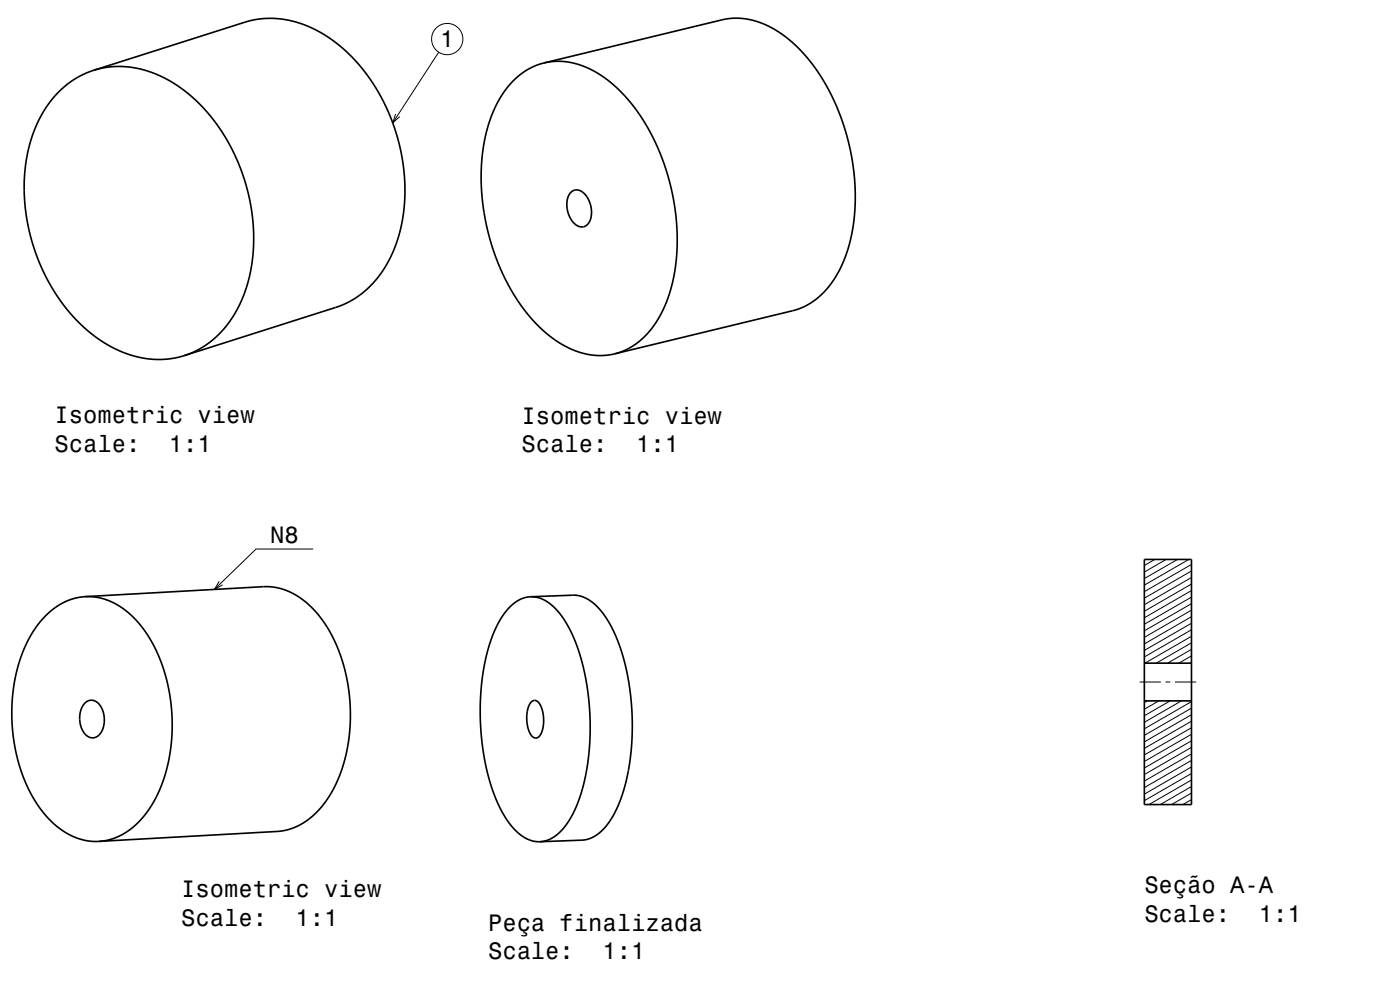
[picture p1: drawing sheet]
<svg xmlns="http://www.w3.org/2000/svg" width="297mm" height="210mm" viewBox="0 0 297 210" stroke-linecap="round" stroke-linejoin="round" font-family="sans-serif">
<g fill="none" stroke="#000" stroke-width=".21">
<path d="M93.1 11.1l-9.8 15M83.9 24.2l-.6 1.9 1.5-1.4M66.4 116.5h-12.1l-8.8 8.5M245 118.7l-2.2 1.3M247.4 118.7l-4.6 2.6M249.8 118.7l-7 4M252.2 118.7l-9.4 5.4M252.8 119.7l-10 5.8M46.5 123.3l-1 1.7 1.7-.9M252.8 139.1l-2.7 1.6M252.8 137.7l-5.1 3M252.8 136.4l-7.5 4.3"/>
<path d="M252.8 135l-9.9 5.7M252.8 133.6l-10 5.8M252.8 132.2l-10 5.8M252.8 130.8l-10 5.8M252.8 129.4l-10 5.8M252.8 128l-10 5.8M252.8 126.7l-10 5.7M252.8 125.3l-10 5.7M252.8 123.9l-10 5.8M252.8 122.5l-10 5.8M252.8 121.1l-10 5.8M241.8 144.7h4.5"/>
<path d="M243.4 148.7l-.6 .4M245.8 148.7l-3 1.7M247.3 144.7h1M248.2 148.7l-5.4 3.1M249.3 144.7h4.5M250.6 148.7l-7.8 4.5M252.8 140.5l-.3 .2M252.8 159.9l-10 5.8M252.8 158.5l-10 5.8M252.8 157.1l-10 5.8M252.8 155.8l-10 5.7M252.8 154.4l-10 5.7"/>
<path d="M252.8 153l-10 5.8M252.8 151.6l-10 5.8M252.8 150.2l-10 5.8M252.8 148.8l-10 5.8M252.8 169.6l-1.9 1.1M252.8 168.2l-4.3 2.5M252.8 166.8l-6.7 3.9M252.8 165.5l-9.1 5.2M252.8 164.1l-10 5.7M252.8 162.7l-10 5.8M252.8 161.3l-10 5.8"/>
<circle cx="94.9" cy="8.3" r="3.3"/>
</g>
<g fill="none" stroke="#000" stroke-width=".35">
<path d="M19.8 14.9l33.2-10.5 2-.4 2.2-.1 4 .4 3.7 1.1 3.5 1.7 3.4 2.4 2.9 2.6 2.6 3 2.6 3.8 2.3 4.4 1.8 4.7 1.1 4.6 .7 4.4 .1 4.8-.5 4.4-1 4.5-1.3 3.4-2 3.4-2.2 2.8-1.5 1.5-1.7 1.2-1.8 1.1-2 .9-32.8 10.4M19.8 14.9l2.2-.5 2.4-.3 2.5 .1 2.5 .3 2.2 .7 2.5 1 2.1 1 2.3 1.6 2.1 1.6 2 1.9 1.9 2.1 2 2.7 1.7 2.7 1.5 2.8 2.2 5.6 .8 3.1 .6 2.9 .4 3 .1 3.1-.1 2.9-.3 3-.5 2.7-.9 3-1 2.4-1.2 2.2-1.3 2.1-1.7 1.9-1.7 1.6-1.8 1.4-2 1-2.2 .9M19.8 14.9l-2 .8-2 1.1-1.8 1.3-1.9 1.7-1.5 1.8-1.5 2.2-1.1 2.3-1.1 2.6-.8 2.5-.5 2.7-.4 3-.1 3.1 .2 3.5 .4 3 1.4 5.8 2.2 5.5 2.9 5.1 2 2.7 1.9 2.2 2 1.9 2.2 1.8 2.4 1.5 2.2 1.2 2.7 1.1 2.3 .6 2.3 .3h2.4l2.4-.2 2.1-.6M115.4 13.4l38.2-9.3 3.2-.2 3.1 .5 3.4 1.3 3.2 2 3.1 2.7 2.5 3 2.6 3.7 2.2 4.3 1.9 4.5 1.3 4.6 .9 4.9 .4 4.6v4.6l-.6 4.5-1.1 4.2-1.5 3.8-2 3.2-2.2 2.4-2.5 1.9-2.8 1.2-38.4 9.3M115.4 13.4l2-.4h2.1l2 .3 1.9 .6 2.1 .9 2.1 1.3 1.8 1.2 1.9 1.8 3.5 3.9 1.5 2.3 1.7 2.8 2.5 5.6 1.8 5.9 1.1 6.2 .3 6-.6 5.8-1.2 5.1-1 2.4-1 2.1-1.2 1.9-1.5 1.8-1.5 1.4-1.7 1.3-1.7 .8-2 .7M115.4 13.4l-1.7 .5-1.8 .9-1.9 1.3-1.5 1.4-1.4 1.8-1.3 2.1-1.2 2.3-.8 2.3-1.2 4.8-.5 5.8 .3 6.1 1 6 1.7 5.8 1.3 3.1 1.4 2.9 3.1 4.9 3.3 3.7 1.8 1.7 1.9 1.4 1.9 1.2 2.2 1 2.3 .7 2.1 .3h2l1.9-.3M121.1 40.8a2.06 2.06 0 0 1 3.2 .7 5.1 5.1 0 0 1 .2 6.2 2.16 2.16 0 0 1-3.2-.9 5.3 5.3 0 0 1-.2-6zM242.8 118.7h10v52h-10zM18.1 126.6l38.1-2.2 2.4 .2 2.3 .7 2.6 1.4 2.4 1.9 2.4 2.8 1.9 2.9 1.6 3.6 1.2 3.6 .9 4.1 .4 4v4.2l-.4 3.9-.8 3.7-1.3 3.7-1.6 3.3-1.9 2.7-2.1 2.1-2.4 1.7-2.4 1-2.5 .5-37.9 2.1M18.1 126.6h1.6l1.8 .3 1.7 .6 1.6 .8 1.7 1.1 1.4 1.2 2.7 3.1 2.3 3.7 1.8 4.6 1.2 4.7 .6 5-.1 5.2-.6 4.6-1.3 4.5-1.9 4.2-2.5 3.4-2.7 2.5-1.4 .9-1.7 .8-1.7 .5-1.6 .2M18.1 126.6l-1.7 .2-1.5 .4-1.4 .6-1.8 1.1-2.6 2.4-1.4 1.7-1.1 1.7-2 4.2-1.3 4.4-.7 4.9v5.2l.5 5 1.3 4.9 1.8 4.3 2.4 4 1.4 1.7 1.4 1.4 1.5 1.2 1.5 1 1.6 .7 1.6 .6 1.6 .2 1.8 .1M112.6 126.6l-1.2 .1-1 .4-2.1 1.5-1.9 2.4-1.7 3.4-1.3 3.9-1 5.1-.5 4.8v4.7l.4 5.2 .9 5 1.2 4.3 1.6 3.8 1.8 3.1 1.1 1.4 1.2 1.1 2.2 1.4 1.1 .3 1.1 .1"/>
<path d="M112.6 126.6l1 .1 1.3 .3 2.2 1.4 2.1 2.4 1.8 2.9 1.5 3.7 1.4 4.6 .8 4.5 .5 5.4-.1 5-.4 4.8-.9 4.5-1.3 4.2-1.5 3.3-2 2.6-2.1 1.6-1.3 .5-1.1 .2M112.6 126.6l10-.3 1.2 .4 1.1 .5 1.2 .9 1.1 1.2 1.2 1.5 1.4 2.4 1.2 2.5 .9 2.7 .8 2.8 .7 3.5 .5 3.7 .2 3.4-.1 6.7-.4 3.1-.6 3.2-.8 3.2-.8 2.2-1.1 2.4-1.2 2-1 1.1-1.2 1.2-1 .6-1.3 .6-1.2 .1-8.9 .4M18.1 149.1a2.12 2.12 0 0 1 3.4 1 5 5 0 0 1-1 6.2 2.27 2.27 0 0 1-3.1-1.6 5.3 5.3 0 0 1 .7-5.6zM112.7 148.9a1.12 1.12 0 0 1 1.9 .6 7 7 0 0 1-.3 6.8 1.14 1.14 0 0 1-1.8-.7 7 7 0 0 1 .2-6.7zM242.8 148.7h10M242.8 140.7h10"/>
</g>
<g font-size="5">
<text x="93.4" y="10">1</text>
<text x="11.6" y="89.8">Isometric view</text>
<text x="110.6" y="89.9">Isometric view</text>
<text x="11.6" y="95.9">Scale:</text>
<text x="35.8" y="95.9">1:1</text>
<text x="110.6" y="96">Scale:</text>
<text x="134.9" y="96">1:1</text>
<text x="57.3" y="115.3">N8</text>
<text x="38.4" y="190.4">Isometric view</text>
<text x="242.8" y="189.5">Seção A-A</text>
<text x="38.4" y="196.4">Scale:</text>
<text x="62.7" y="196.4">1:1</text>
<text x="103.5" y="197.4">Peça finalizada</text>
<text x="242.8" y="195.6">Scale:</text>
<text x="267.1" y="195.6">1:1</text>
<text x="103.5" y="203.5">Scale:</text>
<text x="127.8" y="203.5">1:1</text>
</g>
</svg>
